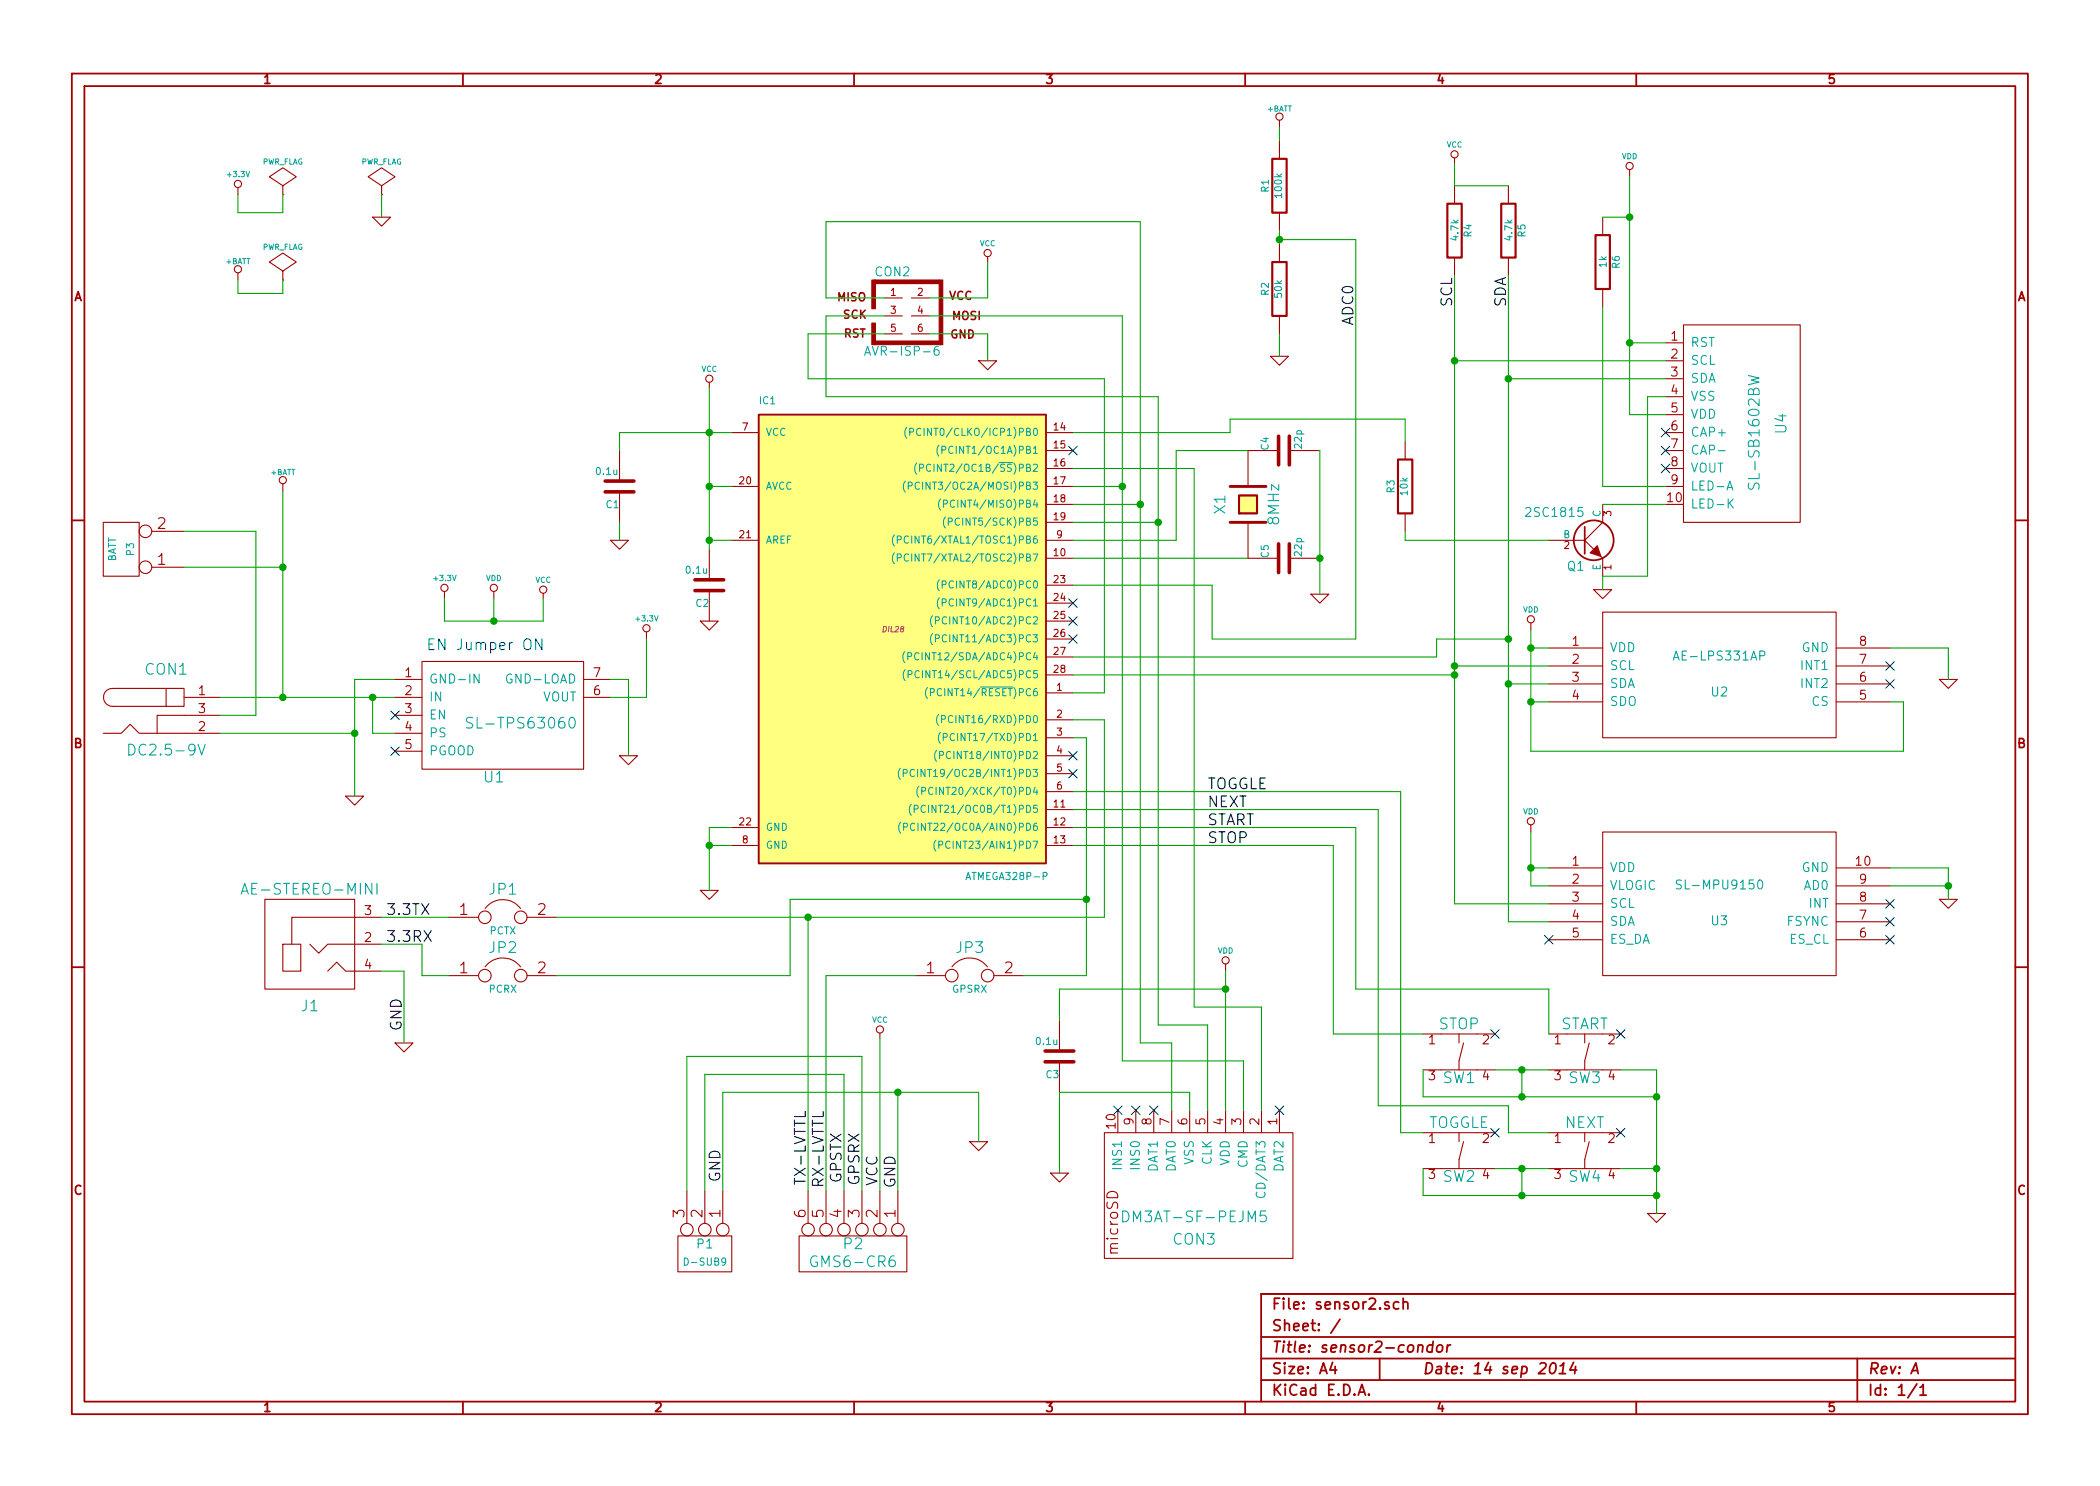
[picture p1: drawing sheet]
EESchema Schematic File Version 2
LIBS:power
LIBS:device
LIBS:transistors
LIBS:conn
LIBS:linear
LIBS:regul
LIBS:74xx
LIBS:cmos4000
LIBS:adc-dac
LIBS:memory
LIBS:xilinx
LIBS:special
LIBS:microcontrollers
LIBS:dsp
LIBS:microchip
LIBS:analog_switches
LIBS:motorola
LIBS:texas
LIBS:intel
LIBS:audio
LIBS:interface
LIBS:digital-audio
LIBS:philips
LIBS:display
LIBS:cypress
LIBS:siliconi
LIBS:opto
LIBS:atmel
LIBS:contrib
LIBS:valves
LIBS:AE-LPS331AP
LIBS:futrMyLib
LIBS:SL-MPU9150
LIBS:sensor2-cache
EELAYER 27 0
EELAYER END
$Descr A4 11693 8268
encoding utf-8
Sheet 1 1
Title "sensor2-condor"
Date "14 sep 2014"
Rev "A"
Comp ""
Comment1 ""
Comment2 ""
Comment3 ""
Comment4 ""
$EndDescr
$Comp
L ATMEGA328P-P IC1
U 1 1
P 4975 3500
F 0 "IC1" H 4225 4750 40  0000 L BNN
F 1 "ATMEGA328P-P" H 5375 2100 40  0000 L BNN
F 2 "DIL28" H 4975 3500 30  0000 C CIN
F 3 "" H 4975 3500 60  0000 C CNN
	1    4975 3500
	1    0    0    -1  
$EndComp
$Comp
L CRYSTAL X1
U 1 1
P 6950 2800
F 0 "X1" H 6950 2950 60  0000 C CNN
F 1 "8MHz" H 6950 2650 60  0000 C CNN
F 2 "~" H 6950 2800 60  0000 C CNN
F 3 "~" H 6950 2800 60  0000 C CNN
	1    6950 2800
	0    -1   -1   0   
$EndComp
$Comp
L C C1
U 1 1
P 3450 2700
F 0 "C1" H 3450 2800 40  0000 L CNN
F 1 "0.1u" H 3456 2615 40  0000 L CNN
F 2 "~" H 3488 2550 30  0000 C CNN
F 3 "~" H 3450 2700 60  0000 C CNN
	1    3450 2700
	-1   0    0    1   
$EndComp
$Comp
L R R2
U 1 1
P 7125 1600
F 0 "R2" V 7205 1600 40  0000 C CNN
F 1 "50k" V 7132 1601 40  0000 C CNN
F 2 "~" V 7055 1600 30  0000 C CNN
F 3 "~" H 7125 1600 30  0000 C CNN
	1    7125 1600
	-1   0    0    1   
$EndComp
$Comp
L AVR-ISP-6 CON2
U 1 1
P 5050 1750
F 0 "CON2" H 4970 1990 50  0000 C CNN
F 1 "AVR-ISP-6" H 4810 1520 50  0000 L BNN
F 2 "AVR-ISP-6" V 4530 1790 50  0001 C CNN
F 3 "" H 5050 1750 60  0000 C CNN
	1    5050 1750
	1    0    0    -1  
$EndComp
$Comp
L CONN_6 P2
U 1 1
P 4750 6975
F 0 "P2" V 4700 6975 60  0000 C CNN
F 1 "GMS6-CR6" V 4800 6975 60  0000 C CNN
F 2 "" H 4750 6975 60  0000 C CNN
F 3 "" H 4750 6975 60  0000 C CNN
	1    4750 6975
	0    1    1    0   
$EndComp
$Comp
L AE-LPS331AP U2
U 1 1
P 9575 3750
F 0 "U2" H 9575 3650 50  0000 C CNN
F 1 "AE-LPS331AP" H 9575 3850 50  0000 C CNN
F 2 "MODULE" H 9575 3750 50  0001 C CNN
F 3 "DOCUMENTATION" H 9575 3750 50  0001 C CNN
	1    9575 3750
	1    0    0    -1  
$EndComp
$Comp
L SL-MPU9150 U3
U 1 1
P 9575 5025
F 0 "U3" H 9575 4925 50  0000 C CNN
F 1 "SL-MPU9150" H 9575 5125 50  0000 C CNN
F 2 "MODULE" H 9575 5025 50  0001 C CNN
F 3 "DOCUMENTATION" H 9575 5025 50  0001 C CNN
	1    9575 5025
	1    0    0    -1  
$EndComp
$Comp
L SL-SB1602BW U4
U 1 1
P 9675 2350
F 0 "U4" V 9925 2350 60  0000 C CNN
F 1 "SL-SB1602BW" V 9775 2300 60  0000 C CNN
F 2 "" H 9675 2850 60  0000 C CNN
F 3 "" H 9675 2850 60  0000 C CNN
	1    9675 2350
	1    0    0    -1  
$EndComp
$Comp
L AE-TSW SW4
U 1 1
P 8825 6400
F 0 "SW4" H 8825 6250 60  0000 C CNN
F 1 "NEXT" H 8825 6550 60  0000 C CNN
F 2 "" H 8825 6400 60  0000 C CNN
F 3 "" H 8825 6400 60  0000 C CNN
	1    8825 6400
	1    0    0    -1  
$EndComp
$Comp
L AE-TSW SW2
U 1 1
P 8125 6400
F 0 "SW2" H 8125 6250 60  0000 C CNN
F 1 "TOGGLE" H 8125 6550 60  0000 C CNN
F 2 "" H 8125 6400 60  0000 C CNN
F 3 "" H 8125 6400 60  0000 C CNN
	1    8125 6400
	1    0    0    -1  
$EndComp
$Comp
L AE-TSW SW3
U 1 1
P 8825 5850
F 0 "SW3" H 8825 5700 60  0000 C CNN
F 1 "START" H 8825 6000 60  0000 C CNN
F 2 "" H 8825 5850 60  0000 C CNN
F 3 "" H 8825 5850 60  0000 C CNN
	1    8825 5850
	1    0    0    -1  
$EndComp
$Comp
L AE-TSW SW1
U 1 1
P 8125 5850
F 0 "SW1" H 8125 5700 60  0000 C CNN
F 1 "STOP" H 8125 6000 60  0000 C CNN
F 2 "" H 8125 5850 60  0000 C CNN
F 3 "" H 8125 5850 60  0000 C CNN
	1    8125 5850
	1    0    0    -1  
$EndComp
$Comp
L DM3AT-SF-PEJM5 CON3
U 1 1
P 6675 6575
F 0 "CON3" V 7000 6550 60  0000 C CNN
F 1 "DM3AT-SF-PEJM5" V 6875 6550 60  0000 C CNN
F 2 "" H 6350 7025 60  0000 C CNN
F 3 "" H 6350 7025 60  0000 C CNN
	1    6675 6575
	0    1    1    0   
$EndComp
$Comp
L CONN_3 P1
U 1 1
P 3925 6975
F 0 "P1" V 3875 6975 50  0000 C CNN
F 1 "D-SUB9" V 3975 6975 40  0000 C CNN
F 2 "" H 3925 6975 60  0000 C CNN
F 3 "" H 3925 6975 60  0000 C CNN
	1    3925 6975
	0    1    1    0   
$EndComp
$Comp
L VCC #PWR01
U 1 1
P 3950 2150
F 0 "#PWR01" H 3950 2250 30  0001 C CNN
F 1 "VCC" H 3950 2250 30  0000 C CNN
F 2 "" H 3950 2150 60  0000 C CNN
F 3 "" H 3950 2150 60  0000 C CNN
	1    3950 2150
	1    0    0    -1  
$EndComp
$Comp
L GND #PWR02
U 1 1
P 3450 3000
F 0 "#PWR02" H 3450 3000 30  0001 C CNN
F 1 "GND" H 3450 2930 30  0001 C CNN
F 2 "" H 3450 3000 60  0000 C CNN
F 3 "" H 3450 3000 60  0000 C CNN
	1    3450 3000
	1    0    0    -1  
$EndComp
$Comp
L R R5
U 1 1
P 8400 1275
F 0 "R5" V 8480 1275 40  0000 C CNN
F 1 "4.7k" V 8407 1276 40  0000 C CNN
F 2 "~" V 8330 1275 30  0000 C CNN
F 3 "~" H 8400 1275 30  0000 C CNN
	1    8400 1275
	1    0    0    -1  
$EndComp
$Comp
L R R4
U 1 1
P 8100 1275
F 0 "R4" V 8180 1275 40  0000 C CNN
F 1 "4.7k" V 8107 1276 40  0000 C CNN
F 2 "~" V 8030 1275 30  0000 C CNN
F 3 "~" H 8100 1275 30  0000 C CNN
	1    8100 1275
	1    0    0    -1  
$EndComp
$Comp
L NPN Q1
U 1 1
P 8825 3000
F 0 "Q1" H 8825 2850 50  0000 R CNN
F 1 "2SC1815" H 8825 3150 50  0000 R CNN
F 2 "~" H 8825 3000 60  0000 C CNN
F 3 "~" H 8825 3000 60  0000 C CNN
	1    8825 3000
	1    0    0    -1  
$EndComp
$Comp
L JUMPER JP1
U 1 1
P 2800 5100
F 0 "JP1" H 2800 5250 60  0000 C CNN
F 1 "PCTX" H 2800 5020 40  0000 C CNN
F 2 "~" H 2800 5100 60  0000 C CNN
F 3 "~" H 2800 5100 60  0000 C CNN
	1    2800 5100
	1    0    0    -1  
$EndComp
$Comp
L GND #PWR03
U 1 1
P 3950 4950
F 0 "#PWR03" H 3950 4950 30  0001 C CNN
F 1 "GND" H 3950 4880 30  0001 C CNN
F 2 "" H 3950 4950 60  0000 C CNN
F 3 "" H 3950 4950 60  0000 C CNN
	1    3950 4950
	1    0    0    -1  
$EndComp
$Comp
L C C4
U 1 1
P 7150 2500
F 0 "C4" H 7150 2600 40  0000 L CNN
F 1 "22p" H 7156 2415 40  0000 L CNN
F 2 "~" H 7188 2350 30  0000 C CNN
F 3 "~" H 7150 2500 60  0000 C CNN
	1    7150 2500
	0    -1   -1   0   
$EndComp
$Comp
L C C5
U 1 1
P 7150 3100
F 0 "C5" H 7150 3200 40  0000 L CNN
F 1 "22p" H 7156 3015 40  0000 L CNN
F 2 "~" H 7188 2950 30  0000 C CNN
F 3 "~" H 7150 3100 60  0000 C CNN
	1    7150 3100
	0    -1   -1   0   
$EndComp
$Comp
L GND #PWR04
U 1 1
P 7350 3300
F 0 "#PWR04" H 7350 3300 30  0001 C CNN
F 1 "GND" H 7350 3230 30  0001 C CNN
F 2 "" H 7350 3300 60  0000 C CNN
F 3 "" H 7350 3300 60  0000 C CNN
	1    7350 3300
	1    0    0    -1  
$EndComp
$Comp
L VCC #PWR05
U 1 1
P 8100 900
F 0 "#PWR05" H 8100 1000 30  0001 C CNN
F 1 "VCC" H 8100 1000 30  0000 C CNN
F 2 "" H 8100 900 60  0000 C CNN
F 3 "" H 8100 900 60  0000 C CNN
	1    8100 900 
	1    0    0    -1  
$EndComp
NoConn ~ 9275 2400
NoConn ~ 9275 2500
NoConn ~ 9275 2600
$Comp
L GND #PWR06
U 1 1
P 9225 6750
F 0 "#PWR06" H 9225 6750 30  0001 C CNN
F 1 "GND" H 9225 6680 30  0001 C CNN
F 2 "" H 9225 6750 60  0000 C CNN
F 3 "" H 9225 6750 60  0000 C CNN
	1    9225 6750
	1    0    0    -1  
$EndComp
Text Label 8100 1700 1    60   ~ 0
SCL
Text Label 8400 1700 1    60   ~ 0
SDA
Text Label 5000 6425 3    60   ~ 0
GND
Text Label 4900 6425 3    60   ~ 0
VCC
Text Label 4800 6300 3    60   ~ 0
GPSRX
Text Label 4700 6300 3    60   ~ 0
GPSTX
Text Label 4600 6175 3    60   ~ 0
RX-LVTTL
Text Label 4500 6175 3    60   ~ 0
TX-LVTTL
Text Label 4025 6575 1    60   ~ 0
GND
$Comp
L VCC #PWR07
U 1 1
P 5500 1450
F 0 "#PWR07" H 5500 1550 30  0001 C CNN
F 1 "VCC" H 5500 1550 30  0000 C CNN
F 2 "" H 5500 1450 60  0000 C CNN
F 3 "" H 5500 1450 60  0000 C CNN
	1    5500 1450
	1    0    0    -1  
$EndComp
$Comp
L GND #PWR08
U 1 1
P 5500 2000
F 0 "#PWR08" H 5500 2000 30  0001 C CNN
F 1 "GND" H 5500 1930 30  0001 C CNN
F 2 "" H 5500 2000 60  0000 C CNN
F 3 "" H 5500 2000 60  0000 C CNN
	1    5500 2000
	1    0    0    -1  
$EndComp
NoConn ~ 8325 6300
NoConn ~ 9025 6300
NoConn ~ 9025 5750
NoConn ~ 8325 5750
$Comp
L GND #PWR09
U 1 1
P 10850 5000
F 0 "#PWR09" H 10850 5000 30  0001 C CNN
F 1 "GND" H 10850 4930 30  0001 C CNN
F 2 "" H 10850 5000 60  0000 C CNN
F 3 "" H 10850 5000 60  0000 C CNN
	1    10850 5000
	1    0    0    -1  
$EndComp
$Comp
L GND #PWR010
U 1 1
P 10850 3775
F 0 "#PWR010" H 10850 3775 30  0001 C CNN
F 1 "GND" H 10850 3705 30  0001 C CNN
F 2 "" H 10850 3775 60  0000 C CNN
F 3 "" H 10850 3775 60  0000 C CNN
	1    10850 3775
	1    0    0    -1  
$EndComp
NoConn ~ 10525 3700
NoConn ~ 10525 3800
NoConn ~ 10525 5025
NoConn ~ 8625 5225
NoConn ~ 10525 5225
NoConn ~ 10525 5125
$Comp
L GND #PWR011
U 1 1
P 8925 3275
F 0 "#PWR011" H 8925 3275 30  0001 C CNN
F 1 "GND" H 8925 3205 30  0001 C CNN
F 2 "" H 8925 3275 60  0000 C CNN
F 3 "" H 8925 3275 60  0000 C CNN
	1    8925 3275
	1    0    0    -1  
$EndComp
$Comp
L R R6
U 1 1
P 8925 1450
F 0 "R6" V 9005 1450 40  0000 C CNN
F 1 "1k" V 8932 1451 40  0000 C CNN
F 2 "~" V 8855 1450 30  0000 C CNN
F 3 "~" H 8925 1450 30  0000 C CNN
	1    8925 1450
	1    0    0    -1  
$EndComp
$Comp
L VDD #PWR012
U 1 1
P 9075 975
F 0 "#PWR012" H 9075 1075 30  0001 C CNN
F 1 "VDD" H 9075 1085 30  0000 C CNN
F 2 "" H 9075 975 60  0000 C CNN
F 3 "" H 9075 975 60  0000 C CNN
	1    9075 975 
	1    0    0    -1  
$EndComp
$Comp
L R R3
U 1 1
P 7825 2700
F 0 "R3" V 7905 2700 40  0000 C CNN
F 1 "10k" V 7832 2701 40  0000 C CNN
F 2 "~" V 7755 2700 30  0000 C CNN
F 3 "~" H 7825 2700 30  0000 C CNN
	1    7825 2700
	-1   0    0    1   
$EndComp
$Comp
L C C2
U 1 1
P 3950 3250
F 0 "C2" H 3950 3350 40  0000 L CNN
F 1 "0.1u" H 3956 3165 40  0000 L CNN
F 2 "~" H 3988 3100 30  0000 C CNN
F 3 "~" H 3950 3250 60  0000 C CNN
	1    3950 3250
	-1   0    0    1   
$EndComp
$Comp
L GND #PWR013
U 1 1
P 3950 3450
F 0 "#PWR013" H 3950 3450 30  0001 C CNN
F 1 "GND" H 3950 3380 30  0001 C CNN
F 2 "" H 3950 3450 60  0000 C CNN
F 3 "" H 3950 3450 60  0000 C CNN
	1    3950 3450
	1    0    0    -1  
$EndComp
NoConn ~ 7125 6175
NoConn ~ 6225 6175
NoConn ~ 6325 6175
NoConn ~ 6425 6175
$Comp
L C C3
U 1 1
P 5900 5875
F 0 "C3" H 5900 5975 40  0000 L CNN
F 1 "0.1u" H 5906 5790 40  0000 L CNN
F 2 "~" H 5938 5725 30  0000 C CNN
F 3 "~" H 5900 5875 60  0000 C CNN
	1    5900 5875
	-1   0    0    1   
$EndComp
$Comp
L GND #PWR014
U 1 1
P 5900 6525
F 0 "#PWR014" H 5900 6525 30  0001 C CNN
F 1 "GND" H 5900 6455 30  0001 C CNN
F 2 "" H 5900 6525 60  0000 C CNN
F 3 "" H 5900 6525 60  0000 C CNN
	1    5900 6525
	1    0    0    -1  
$EndComp
$Comp
L BARREL_JACK CON1
U 1 1
P 925 3975
F 0 "CON1" H 925 4225 60  0000 C CNN
F 1 "DC2.5-9V" H 925 3775 60  0000 C CNN
F 2 "" H 925 3975 60  0000 C CNN
F 3 "" H 925 3975 60  0000 C CNN
	1    925  3975
	1    0    0    -1  
$EndComp
$Comp
L SL-TPS63060 U1
U 1 1
P 2750 3975
F 0 "U1" H 2750 3625 60  0000 C CNN
F 1 "SL-TPS63060" H 2900 3925 60  0000 C CNN
F 2 "" H 2500 3975 60  0000 C CNN
F 3 "" H 2500 3975 60  0000 C CNN
	1    2750 3975
	1    0    0    -1  
$EndComp
$Comp
L AE-STEREO-MINI J1
U 1 1
P 1775 5250
F 0 "J1" H 1725 4900 60  0000 C CNN
F 1 "AE-STEREO-MINI" H 1725 5550 60  0000 C CNN
F 2 "" H 2125 4800 60  0000 C CNN
F 3 "" H 2125 4800 60  0000 C CNN
	1    1775 5250
	1    0    0    -1  
$EndComp
$Comp
L GND #PWR015
U 1 1
P 5450 6350
F 0 "#PWR015" H 5450 6350 30  0001 C CNN
F 1 "GND" H 5450 6280 30  0001 C CNN
F 2 "" H 5450 6350 60  0000 C CNN
F 3 "" H 5450 6350 60  0000 C CNN
	1    5450 6350
	1    0    0    -1  
$EndComp
$Comp
L GND #PWR016
U 1 1
P 2250 5800
F 0 "#PWR016" H 2250 5800 30  0001 C CNN
F 1 "GND" H 2250 5730 30  0001 C CNN
F 2 "" H 2250 5800 60  0000 C CNN
F 3 "" H 2250 5800 60  0000 C CNN
	1    2250 5800
	1    0    0    -1  
$EndComp
$Comp
L JUMPER JP2
U 1 1
P 2800 5425
F 0 "JP2" H 2800 5575 60  0000 C CNN
F 1 "PCRX" H 2800 5345 40  0000 C CNN
F 2 "~" H 2800 5425 60  0000 C CNN
F 3 "~" H 2800 5425 60  0000 C CNN
	1    2800 5425
	1    0    0    -1  
$EndComp
$Comp
L JUMPER JP3
U 1 1
P 5400 5425
F 0 "JP3" H 5400 5575 60  0000 C CNN
F 1 "GPSRX" H 5400 5345 40  0000 C CNN
F 2 "~" H 5400 5425 60  0000 C CNN
F 3 "~" H 5400 5425 60  0000 C CNN
	1    5400 5425
	1    0    0    -1  
$EndComp
Text Label 2150 5250 0    60   ~ 0
3.3RX
Text Label 2150 5100 0    60   ~ 0
3.3TX
Text Label 2250 5550 3    60   ~ 0
GND
Wire Wire Line
	3950 2150 3950 3050
Wire Wire Line
	3450 2400 4075 2400
Connection ~ 3950 2400
Wire Wire Line
	3950 3000 4075 3000
Wire Wire Line
	4075 2700 3950 2700
Connection ~ 3950 2700
Wire Wire Line
	6550 3000 5975 3000
Wire Wire Line
	5975 3100 6950 3100
Wire Wire Line
	6950 2500 6550 2500
Wire Wire Line
	6550 2500 6550 3000
Wire Wire Line
	7350 2500 7350 3300
Connection ~ 7350 3100
Wire Wire Line
	3450 2400 3450 2500
Wire Wire Line
	3450 2900 3450 3000
Wire Wire Line
	4075 4700 3950 4700
Wire Wire Line
	3950 4600 3950 4950
Wire Wire Line
	4075 4600 3950 4600
Connection ~ 3950 4700
Wire Wire Line
	8100 900  8100 1025
Wire Wire Line
	8100 1025 8400 1025
Wire Wire Line
	8325 5950 8625 5950
Wire Wire Line
	8325 6500 8625 6500
Wire Wire Line
	8475 5950 8475 6100
Connection ~ 8475 5950
Wire Wire Line
	8475 6500 8475 6650
Connection ~ 8475 6500
Wire Wire Line
	8100 1525 8100 5025
Wire Wire Line
	8400 1525 8400 5125
Wire Wire Line
	5000 6075 5000 6625
Wire Wire Line
	4800 5875 4800 6625
Wire Wire Line
	4700 5975 4700 6625
Wire Wire Line
	4500 5100 4500 6625
Wire Wire Line
	3925 5975 3925 6625
Wire Wire Line
	4025 6075 4025 6625
Wire Wire Line
	3825 5875 3825 6625
Wire Wire Line
	5175 1650 5500 1650
Wire Wire Line
	5500 1650 5500 1450
Wire Wire Line
	5175 1850 5500 1850
Wire Wire Line
	5500 1850 5500 2000
Wire Wire Line
	8100 3700 8625 3700
Wire Wire Line
	8100 5025 8625 5025
Wire Wire Line
	8400 5125 8625 5125
Wire Wire Line
	8625 3800 8400 3800
Connection ~ 8100 3700
Connection ~ 8400 3800
Wire Wire Line
	8525 3500 8525 4175
Wire Wire Line
	8525 3600 8625 3600
Wire Wire Line
	8525 4625 8525 4925
Wire Wire Line
	8525 4825 8625 4825
Wire Wire Line
	8525 3900 8625 3900
Connection ~ 8525 3600
Wire Wire Line
	8525 4175 10600 4175
Wire Wire Line
	10600 4175 10600 3900
Wire Wire Line
	10600 3900 10525 3900
Connection ~ 8525 3900
Wire Wire Line
	10525 3600 10850 3600
Wire Wire Line
	10850 3600 10850 3775
Wire Wire Line
	10525 4825 10850 4825
Wire Wire Line
	10850 4825 10850 5000
Wire Wire Line
	10525 4925 10850 4925
Connection ~ 10850 4925
Wire Wire Line
	8525 4925 8625 4925
Connection ~ 8525 4825
Wire Wire Line
	9275 2100 8400 2100
Connection ~ 8400 2100
Wire Wire Line
	9275 2000 8100 2000
Connection ~ 8100 2000
Wire Wire Line
	8925 3200 8925 3275
Wire Wire Line
	9275 2800 8925 2800
Wire Wire Line
	8925 2700 9275 2700
Wire Wire Line
	8925 1700 8925 2700
Wire Wire Line
	9075 2300 9275 2300
Wire Wire Line
	9075 975  9075 2300
Wire Wire Line
	8925 1200 9075 1200
Connection ~ 9075 1200
Wire Wire Line
	9275 2200 9175 2200
Wire Wire Line
	9175 2200 9175 3200
Wire Wire Line
	9175 3200 8925 3200
Wire Wire Line
	9275 1900 9075 1900
Connection ~ 9075 1900
Wire Wire Line
	7825 3000 8625 3000
Wire Wire Line
	5975 2800 6350 2800
Wire Wire Line
	4925 1750 4600 1750
Wire Wire Line
	4600 1750 4600 2200
Wire Wire Line
	4600 2200 6450 2200
Wire Wire Line
	6450 2200 6450 5700
Wire Wire Line
	6450 2900 5975 2900
Wire Wire Line
	5975 2700 6250 2700
Wire Wire Line
	6350 1225 6350 5800
Wire Wire Line
	6350 1225 4600 1225
Wire Wire Line
	4600 1225 4600 1650
Wire Wire Line
	4600 1650 4925 1650
Wire Wire Line
	5175 1750 6250 1750
Wire Wire Line
	6250 1750 6250 5900
Wire Wire Line
	5975 3850 6150 3850
Wire Wire Line
	6150 3850 6150 2100
Wire Wire Line
	6150 2100 4500 2100
Wire Wire Line
	4500 2100 4500 1850
Wire Wire Line
	4500 1850 4925 1850
Wire Wire Line
	7925 6300 7800 6300
Wire Wire Line
	7800 6300 7800 4400
Wire Wire Line
	7800 4400 5975 4400
Wire Wire Line
	8625 6300 8400 6300
Wire Wire Line
	8400 6300 8400 6150
Wire Wire Line
	8400 6150 7675 6150
Wire Wire Line
	7675 6150 7675 4500
Wire Wire Line
	7675 4500 5975 4500
Wire Wire Line
	8625 5750 8625 5500
Wire Wire Line
	8625 5500 7550 5500
Wire Wire Line
	7550 5500 7550 4600
Wire Wire Line
	7550 4600 5975 4600
Wire Wire Line
	5975 4700 7425 4700
Wire Wire Line
	7425 4700 7425 5750
Wire Wire Line
	7425 5750 7925 5750
Wire Wire Line
	7825 3000 7825 2950
Wire Wire Line
	7825 2450 7825 2325
Wire Wire Line
	7825 2325 6850 2325
Wire Wire Line
	6850 2325 6850 2400
Wire Wire Line
	6850 2400 5975 2400
Wire Wire Line
	6350 5800 6525 5800
Wire Wire Line
	6525 5800 6525 6175
Connection ~ 6350 2800
Wire Wire Line
	6725 6175 6725 5700
Wire Wire Line
	6725 5700 6450 5700
Connection ~ 6450 2900
Wire Wire Line
	6925 6175 6925 5900
Wire Wire Line
	6925 5900 6250 5900
Connection ~ 6250 2700
Wire Wire Line
	5975 2600 6650 2600
Wire Wire Line
	6650 2600 6650 5600
Wire Wire Line
	6650 5600 7025 5600
Wire Wire Line
	7025 5600 7025 6175
Wire Wire Line
	6825 5400 6825 6175
Wire Wire Line
	6625 6175 6625 6075
Wire Wire Line
	6625 6075 5900 6075
Wire Wire Line
	5900 6075 5900 6525
Wire Wire Line
	6825 5500 5900 5500
Wire Wire Line
	5900 5500 5900 5675
Connection ~ 6825 5500
Wire Wire Line
	3825 5875 4800 5875
Wire Wire Line
	4700 5975 3925 5975
Wire Wire Line
	4025 6075 5450 6075
Wire Wire Line
	5450 6075 5450 6350
Connection ~ 5000 6075
Wire Wire Line
	5975 4100 6050 4100
Wire Wire Line
	6050 4100 6050 5425
Wire Wire Line
	5975 4000 6150 4000
Wire Wire Line
	2500 5100 2125 5100
Wire Wire Line
	2125 5400 2250 5400
Wire Wire Line
	2250 5400 2250 5800
Connection ~ 4500 5100
Wire Wire Line
	3100 5100 6150 5100
Wire Wire Line
	2125 5250 2350 5250
Wire Wire Line
	2350 5250 2350 5425
Wire Wire Line
	2350 5425 2500 5425
Wire Wire Line
	4600 5425 4600 6625
Wire Wire Line
	6050 5425 5700 5425
Wire Wire Line
	6150 5100 6150 4000
Wire Wire Line
	6050 5000 4400 5000
Wire Wire Line
	4400 5000 4400 5425
Connection ~ 6050 5000
Wire Wire Line
	4400 5425 3100 5425
Wire Wire Line
	5100 5425 4600 5425
Wire Wire Line
	1225 3875 2200 3875
Wire Wire Line
	2200 3775 1975 3775
Connection ~ 1975 4075
$Comp
L +3.3V #PWR017
U 1 1
P 3600 3550
F 0 "#PWR017" H 3600 3510 30  0001 C CNN
F 1 "+3.3V" H 3600 3660 30  0000 C CNN
F 2 "" H 3600 3550 60  0000 C CNN
F 3 "" H 3600 3550 60  0000 C CNN
	1    3600 3550
	1    0    0    -1  
$EndComp
$Comp
L GND #PWR018
U 1 1
P 3500 4200
F 0 "#PWR018" H 3500 4200 30  0001 C CNN
F 1 "GND" H 3500 4130 30  0001 C CNN
F 2 "" H 3500 4200 60  0000 C CNN
F 3 "" H 3500 4200 60  0000 C CNN
	1    3500 4200
	1    0    0    -1  
$EndComp
Wire Wire Line
	3400 3875 3600 3875
Wire Wire Line
	3400 3775 3500 3775
$Comp
L GND #PWR019
U 1 1
P 1975 4425
F 0 "#PWR019" H 1975 4425 30  0001 C CNN
F 1 "GND" H 1975 4355 30  0001 C CNN
F 2 "" H 1975 4425 60  0000 C CNN
F 3 "" H 1975 4425 60  0000 C CNN
	1    1975 4425
	1    0    0    -1  
$EndComp
$Comp
L +BATT #PWR020
U 1 1
P 1575 2725
F 0 "#PWR020" H 1575 2675 20  0001 C CNN
F 1 "+BATT" H 1575 2825 30  0000 C CNN
F 2 "" H 1575 2725 60  0000 C CNN
F 3 "" H 1575 2725 60  0000 C CNN
	1    1575 2725
	1    0    0    -1  
$EndComp
Wire Wire Line
	3600 3875 3600 3550
Wire Wire Line
	3500 3775 3500 4200
Wire Wire Line
	2075 3875 2075 4075
Wire Wire Line
	2075 4075 2200 4075
Connection ~ 2075 3875
NoConn ~ 2200 4175
NoConn ~ 2200 3975
Text Notes 2375 3625 0    60   ~ 0
EN Jumper ON
$Comp
L R R1
U 1 1
P 7125 1025
F 0 "R1" V 7205 1025 40  0000 C CNN
F 1 "100k" V 7132 1026 40  0000 C CNN
F 2 "~" V 7055 1025 30  0000 C CNN
F 3 "~" H 7125 1025 30  0000 C CNN
	1    7125 1025
	-1   0    0    1   
$EndComp
$Comp
L +BATT #PWR021
U 1 1
P 7125 700
F 0 "#PWR021" H 7125 650 20  0001 C CNN
F 1 "+BATT" H 7125 800 30  0000 C CNN
F 2 "" H 7125 700 60  0000 C CNN
F 3 "" H 7125 700 60  0000 C CNN
	1    7125 700 
	1    0    0    -1  
$EndComp
$Comp
L GND #PWR022
U 1 1
P 7125 1975
F 0 "#PWR022" H 7125 1975 30  0001 C CNN
F 1 "GND" H 7125 1905 30  0001 C CNN
F 2 "" H 7125 1975 60  0000 C CNN
F 3 "" H 7125 1975 60  0000 C CNN
	1    7125 1975
	1    0    0    -1  
$EndComp
Wire Wire Line
	7125 1850 7125 1975
Wire Wire Line
	7125 1275 7125 1350
Wire Wire Line
	7125 700  7125 775 
Wire Wire Line
	7125 1325 7550 1325
Wire Wire Line
	7550 1325 7550 3550
Wire Wire Line
	7550 3550 6750 3550
Wire Wire Line
	6750 3550 6750 3250
Wire Wire Line
	6750 3250 5975 3250
Connection ~ 7125 1325
Text Label 6725 4400 0    60   ~ 0
TOGGLE
Text Label 6725 4500 0    60   ~ 0
NEXT
Text Label 6725 4600 0    60   ~ 0
START
Text Label 6725 4700 0    60   ~ 0
STOP
Text Label 7550 1575 3    60   ~ 0
ADC0
$Comp
L VDD #PWR023
U 1 1
P 8525 3500
F 0 "#PWR023" H 8525 3600 30  0001 C CNN
F 1 "VDD" H 8525 3610 30  0000 C CNN
F 2 "" H 8525 3500 60  0000 C CNN
F 3 "" H 8525 3500 60  0000 C CNN
	1    8525 3500
	1    0    0    -1  
$EndComp
$Comp
L VDD #PWR024
U 1 1
P 8525 4625
F 0 "#PWR024" H 8525 4725 30  0001 C CNN
F 1 "VDD" H 8525 4735 30  0000 C CNN
F 2 "" H 8525 4625 60  0000 C CNN
F 3 "" H 8525 4625 60  0000 C CNN
	1    8525 4625
	1    0    0    -1  
$EndComp
$Comp
L VDD #PWR025
U 1 1
P 6825 5400
F 0 "#PWR025" H 6825 5500 30  0001 C CNN
F 1 "VDD" H 6825 5510 30  0000 C CNN
F 2 "" H 6825 5400 60  0000 C CNN
F 3 "" H 6825 5400 60  0000 C CNN
	1    6825 5400
	1    0    0    -1  
$EndComp
$Comp
L +3.3V #PWR026
U 1 1
P 2475 3325
F 0 "#PWR026" H 2475 3285 30  0001 C CNN
F 1 "+3.3V" H 2475 3435 30  0000 C CNN
F 2 "" H 2475 3325 60  0000 C CNN
F 3 "" H 2475 3325 60  0000 C CNN
	1    2475 3325
	1    0    0    -1  
$EndComp
$Comp
L VDD #PWR027
U 1 1
P 2750 3325
F 0 "#PWR027" H 2750 3425 30  0001 C CNN
F 1 "VDD" H 2750 3435 30  0000 C CNN
F 2 "" H 2750 3325 60  0000 C CNN
F 3 "" H 2750 3325 60  0000 C CNN
	1    2750 3325
	1    0    0    -1  
$EndComp
$Comp
L VCC #PWR028
U 1 1
P 3025 3325
F 0 "#PWR028" H 3025 3425 30  0001 C CNN
F 1 "VCC" H 3025 3425 30  0000 C CNN
F 2 "" H 3025 3325 60  0000 C CNN
F 3 "" H 3025 3325 60  0000 C CNN
	1    3025 3325
	1    0    0    -1  
$EndComp
Wire Wire Line
	3025 3450 3025 3325
Wire Wire Line
	2475 3450 3025 3450
Wire Wire Line
	2475 3450 2475 3325
Wire Wire Line
	2750 3325 2750 3450
Connection ~ 2750 3450
$Comp
L PWR_FLAG #FLG029
U 1 1
P 1575 1075
F 0 "#FLG029" H 1575 1170 30  0001 C CNN
F 1 "PWR_FLAG" H 1575 1255 30  0000 C CNN
F 2 "" H 1575 1075 60  0000 C CNN
F 3 "" H 1575 1075 60  0000 C CNN
	1    1575 1075
	1    0    0    -1  
$EndComp
$Comp
L PWR_FLAG #FLG030
U 1 1
P 2125 1075
F 0 "#FLG030" H 2125 1170 30  0001 C CNN
F 1 "PWR_FLAG" H 2125 1255 30  0000 C CNN
F 2 "" H 2125 1075 60  0000 C CNN
F 3 "" H 2125 1075 60  0000 C CNN
	1    2125 1075
	1    0    0    -1  
$EndComp
$Comp
L +3.3V #PWR031
U 1 1
P 1325 1075
F 0 "#PWR031" H 1325 1035 30  0001 C CNN
F 1 "+3.3V" H 1325 1185 30  0000 C CNN
F 2 "" H 1325 1075 60  0000 C CNN
F 3 "" H 1325 1075 60  0000 C CNN
	1    1325 1075
	1    0    0    -1  
$EndComp
Wire Wire Line
	1325 1075 1325 1175
Wire Wire Line
	1325 1175 1575 1175
Wire Wire Line
	1575 1175 1575 1075
Wire Wire Line
	2125 1075 2125 1200
$Comp
L GND #PWR032
U 1 1
P 2125 1200
F 0 "#PWR032" H 2125 1200 30  0001 C CNN
F 1 "GND" H 2125 1130 30  0001 C CNN
F 2 "" H 2125 1200 60  0000 C CNN
F 3 "" H 2125 1200 60  0000 C CNN
	1    2125 1200
	1    0    0    -1  
$EndComp
$Comp
L PWR_FLAG #FLG033
U 1 1
P 1575 1550
F 0 "#FLG033" H 1575 1645 30  0001 C CNN
F 1 "PWR_FLAG" H 1575 1730 30  0000 C CNN
F 2 "" H 1575 1550 60  0000 C CNN
F 3 "" H 1575 1550 60  0000 C CNN
	1    1575 1550
	1    0    0    -1  
$EndComp
$Comp
L +BATT #PWR034
U 1 1
P 1325 1550
F 0 "#PWR034" H 1325 1500 20  0001 C CNN
F 1 "+BATT" H 1325 1650 30  0000 C CNN
F 2 "" H 1325 1550 60  0000 C CNN
F 3 "" H 1325 1550 60  0000 C CNN
	1    1325 1550
	1    0    0    -1  
$EndComp
Wire Wire Line
	1575 1550 1575 1625
Wire Wire Line
	1575 1625 1325 1625
Wire Wire Line
	1325 1625 1325 1550
NoConn ~ 5975 4300
NoConn ~ 5975 4200
NoConn ~ 5975 3550
NoConn ~ 5975 3450
NoConn ~ 5975 3350
NoConn ~ 5975 2500
Connection ~ 3950 3000
$Comp
L VCC #PWR035
U 1 1
P 4900 5775
F 0 "#PWR035" H 4900 5875 30  0001 C CNN
F 1 "VCC" H 4900 5875 30  0000 C CNN
F 2 "" H 4900 5775 60  0000 C CNN
F 3 "" H 4900 5775 60  0000 C CNN
	1    4900 5775
	1    0    0    -1  
$EndComp
Wire Wire Line
	4900 5775 4900 6625
$Comp
L CONN_2 P3
U 1 1
P 675 3050
F 0 "P3" V 625 3050 40  0000 C CNN
F 1 "BATT" V 725 3050 40  0000 C CNN
F 2 "" H 675 3050 60  0000 C CNN
F 3 "" H 675 3050 60  0000 C CNN
	1    675  3050
	-1   0    0    1   
$EndComp
Wire Wire Line
	5975 3750 8100 3750
Connection ~ 8100 3750
Wire Wire Line
	5975 3650 8000 3650
Wire Wire Line
	8000 3650 8000 3550
Wire Wire Line
	8000 3550 8400 3550
Connection ~ 8400 3550
Wire Wire Line
	7925 6500 7925 6650
Connection ~ 8475 6650
Wire Wire Line
	7925 6100 7925 5950
Connection ~ 8475 6100
Wire Wire Line
	9025 5950 9225 5950
Wire Wire Line
	9225 5950 9225 6750
Wire Wire Line
	7925 6650 9225 6650
Connection ~ 9225 6650
Wire Wire Line
	7925 6100 9225 6100
Connection ~ 9225 6100
Wire Wire Line
	9025 6500 9225 6500
Connection ~ 9225 6500
Wire Wire Line
	1975 3775 1975 4425
Wire Wire Line
	1225 3975 1425 3975
Wire Wire Line
	1425 3975 1425 2950
Wire Wire Line
	1425 2950 1025 2950
Wire Wire Line
	1975 4075 1225 4075
Wire Wire Line
	1025 3150 1575 3150
Wire Wire Line
	1575 2725 1575 3875
Connection ~ 1575 3875
Connection ~ 1575 3150
$EndSCHEMATC
